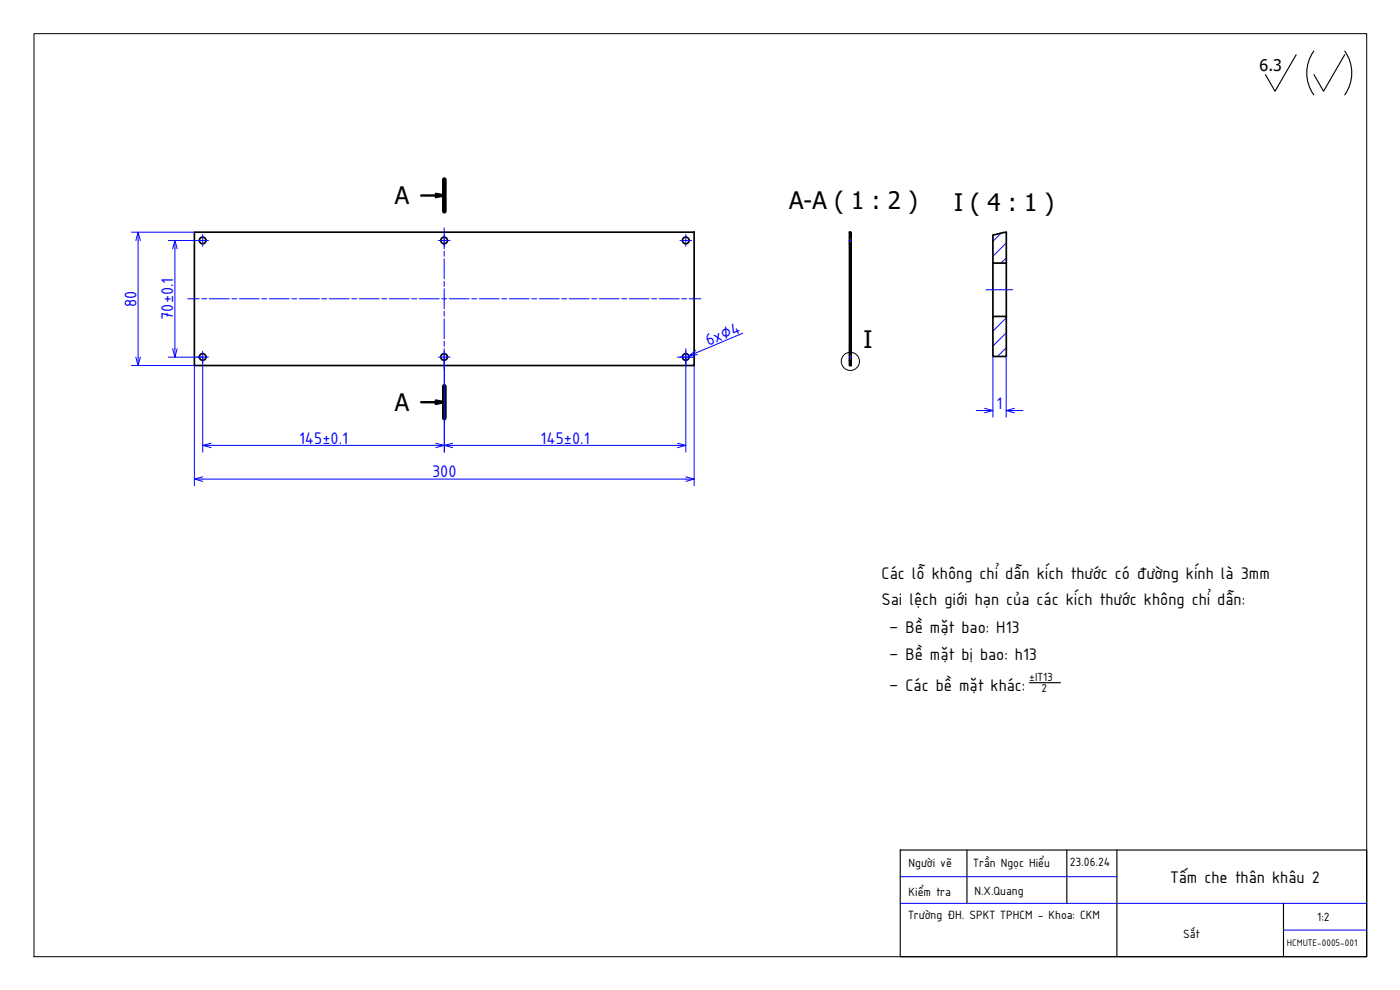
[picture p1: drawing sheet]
<svg xmlns="http://www.w3.org/2000/svg" width="420mm" height="297mm" viewBox="0 0 420 297" stroke-linecap="round" stroke-linejoin="round" font-family="sans-serif">
<!-- layer: Visible (ISO) -->
<g fill="none" stroke="#000" stroke-width=".51">
<path d="M58.3 69.7h150v40h-150zM254.9 73.1h.5v33.1h-.5zM254.9 69.7h.5v1.4h-.5zM254.9 71.1v2M255.4 71.1v2M298 70.6v8.3h4M298 78.9v16M302 69.7v25.2M298 94.9h4v12.1h-4zM254.9 108.1h.5v1.6h-.5zM254.9 106.2v1.9M255.4 106.2v1.9"/>
<circle cx="60.8" cy="72.1" r=".99"/>
<circle cx="133.3" cy="72.1" r=".99"/>
<circle cx="205.8" cy="72.1" r=".99"/>
<circle cx="60.8" cy="107.1" r=".99"/>
<circle cx="133.3" cy="107.1" r=".99"/>
<circle cx="205.8" cy="107.1" r=".99"/>
</g>
<!-- layer: Netmanh -->
<g fill="none" stroke="#00f" stroke-width=".3">
<path d="M39.5 69.7h18.8M41.4 72.2v35M50.5 72.2h12.1M52.5 74.7v29.9M60.8 70.4v3.5M131.6 72.2h3.5M133.3 68.4v6.3M133.3 75.4v1.5M133.3 77.7v5.9M204.1 72.2h3.5M205.8 70.4v3.5M254.8 72.2h.8"/>
<path d="M255.4 74.8l-.5 .5M255.4 77.1l-.5 .5M255.4 79.3l-.5 .5M255.4 70.3l-.5 .5M300.5 69.9l-2.5 2.5M302 72.9l-4 4M302 77.4l-1.6 1.5M56.3 89.6h3.5M60.6 89.6h1.5M62.8 89.6h6M69.6 89.6h1.5M71.8 89.6h6"/>
<path d="M78.6 89.6h1.5M80.8 89.6h6M87.6 89.6h1.5M89.8 89.6h6M96.6 89.6h1.5M98.8 89.6h6M105.6 89.6h1.5M107.8 89.6h6M114.6 89.6h1.5M116.8 89.6h6M123.6 89.6h1.5M125.8 89.6h6"/>
<path d="M132.6 89.6h1.5M133.3 84.4v1.5M133.3 86.6v6.1M133.3 93.4v1.5M133.3 95.7v6M134.8 89.6h6M141.6 89.6h1.5M143.8 89.6h6M150.6 89.6h1.5M152.8 89.6h6M159.6 89.6h1.5M161.8 89.6h6"/>
<path d="M168.6 89.6h1.5M170.8 89.6h6M177.6 89.6h1.5M179.8 89.6h6M186.6 89.6h1.5M188.8 89.6h6M195.6 89.6h1.5M197.8 89.6h6M204.6 89.6h1.5M206.8 89.6h3.5M222.9 100l-13.9 5.8M255.4 81.6l-.5 .5"/>
<path d="M255.4 83.8l-.5 .5M255.4 86l-.5 .6M255.4 88.3l-.5 .5M255.4 90.5l-.5 .5M255.4 92.8l-.5 .5M255.4 95l-.5 .5M255.4 97.3l-.5 .5M255.4 99.5l-.5 .5M295.9 86.9h8M302 95.4l-4 3.9M302 99.9l-4 3.9M39.5 109.7h18.8v36.1"/>
<path d="M60.8 105.4v30.3M62.6 107.1l-12.1 .1M131.6 107.1h3.5M133.3 102.4v1.5M133.3 104.6l.1 31.1M203.3 107.2h5M205.8 104.6v31.1M208.3 109.7v36.1M254.8 107.1h.8M255.4 101.8l-.5 .5M255.4 104l-.5 .5M255.4 108.5l-.5 .5"/>
<path d="M298 107v18.2M302 107v18.2M302 104.3l-2.7 2.7M63.3 133.6h67.5M135.8 133.6h67.5M293 123.2h2.5M304.5 123.2h2.5M60.8 143.7h145M270.2 271h140M270.2 263h65M385.2 279h25"/>
</g>
<!-- layer: Detail Boundary (ISO) -->
<circle cx="255.2" cy="108.4" r="2.73" fill="none" stroke="#000" stroke-width=".3"/>
<!-- layer: Break Line (ISO) -->
<path d="M302 69.7l-4 .9" fill="none" stroke="#000" stroke-width=".51"/>
<!-- layer: NetDam -->
<path d="M10.2 10.1h400v276.9h-400z" fill="none" stroke="#000" stroke-width=".3"/>
<path d="M389 16.4l-6.3 11-2.9-5M394.3 15.3a11.3 11.3 0 0 0 0 13.2M403.6 16.4l-6.4 11-2.9-5M403.6 15.3a11.3 11.3 0 0 1 0 13.2M308.9 204.8h9.4M270.2 255h140v32h-140zM290.2 255v16M320.2 255v16M335.2 255v32M385.2 271v16" fill="none" stroke="#000" stroke-width=".34"/>
<!-- layer: Section Line (ISO) -->
<path d="M126.4 58.7h7l-2.6 .4v-.9l2.6 .5M126.4 120.7h7l-2.6 .5v-1l2.6 .5" fill="none" stroke="#000" stroke-width=".72"/>
<g fill="#000" stroke="#000" stroke-width=".3">
<path d="M130.8 58.2l2.6 .5h-2.6zM130.8 58.7v.4l2.6-.4z"/>
<path d="M130.8 120.2l2.6 .5h-2.6zM130.8 120.7v.5l2.6-.5z"/>
</g>
<path d="M133.4 53.9v9.5M133.4 115.9v9.6" fill="none" stroke="#000" stroke-width="1.4"/>
<!-- layer: 0 -->
<g fill="none" stroke="#00f" stroke-width=".3">
<path d="M40.8 72.2l.6-2.5 .7 2.5M41.4 69.7v2.5M51.8 74.7l.7-2.5 .7 2.5M52.5 72.2v2.5M40.8 107.2l.6 2.5 .7-2.5M41.4 107.2v2.5M51.8 104.6l.7 2.6 .7-2.6M52.5 104.6v2.6M208.8 105.2l-2 1.6 2.5-.4M209 105.8l-2.2 1M60.8 133.6h2.5M63.3 133l-2.5 .6 2.5 .7"/>
<path d="M130.8 133l2.6 .6-2.6 .7M130.8 133.6h5M135.8 133l-2.4 .6 2.4 .7M203.3 133l2.5 .6-2.5 .7M203.3 133.6h2.5M295.5 122.5l2.5 .7-2.5 .7M295.5 123.2h2.5M302 123.2h2.5M304.5 122.5l-2.5 .7 2.5 .7M58.3 143.7h2.5M60.8 143.1l-2.5 .6 2.5 .7M205.8 143.1l2.5 .6-2.5 .7"/>
<path d="M205.8 143.7h2.5"/>
</g>
<g font-size="7.2">
<text x="118.5" y="61.3">A</text>
<text x="236.9" y="62.7">A-A ( 1 : 2 )</text>
<text x="286.3" y="63.3">I ( 4 : 1 )</text>
<text x="259.1" y="104.5">I</text>
<text x="118.5" y="123.3">A</text>
</g>
<g font-size="5.4" fill="#00f">
<text x="40.9" y="92.1" transform="rotate(-90 40.9 92.1)">80</text>
<text x="52" y="96" transform="rotate(-90 52 96)">70±0.1</text>
<text x="212.6" y="103.8" transform="rotate(-23 212.6 103.8)">6x∅4</text>
<text x="299.1" y="122.7">1</text>
<text x="89.7" y="133.2">145±0.1</text>
<text x="162.2" y="133.2">145±0.1</text>
<text x="129.7" y="143.2">300</text>
</g>
<g font-size="5.4">
<text x="264.6" y="173.7">Các lỗ không chỉ dẫn kích thước có đường kính là 3mm</text>
<text x="264.5" y="181.5">Sai lệch giới hạn của các kích thước không chỉ dẫn:</text>
<text x="266.8" y="189.9">– Bề mặt bao: H13</text>
<text x="266.8" y="197.9">– Bề mặt bị bao: h13</text>
<text x="266.8" y="207.2">– Các bề mặt khác:</text>
<text x="351.3" y="264.8">Tấm che thân khâu 2</text>
</g>
<text font-size="4.8" x="378" y="21.4">6.3</text>
<g font-size="3.9">
<text x="272.7" y="260.1">Người vẽ</text>
<text x="292.1" y="260.2">Trần Ngọc Hiểu</text>
<text x="321.1" y="259.9">23.06.24</text>
<text x="272.7" y="268.7">Kiểm tra</text>
<text x="292.4" y="268.4">N.X.Quang</text>
<text x="272.5" y="275.8">Trường ĐH. SPKT TPHCM - Khoa: CKM</text>
<text x="355" y="281.3">Sắt</text>
<text x="395.3" y="276.3">1:2</text>
</g>
<g font-size="3.8">
<text x="308.9" y="204.3">±IT13</text>
<text x="312.6" y="207.7">2</text>
</g>
<text font-size="3.1" x="386.2" y="283.8">HCMUTE-0005-001</text>
</svg>
